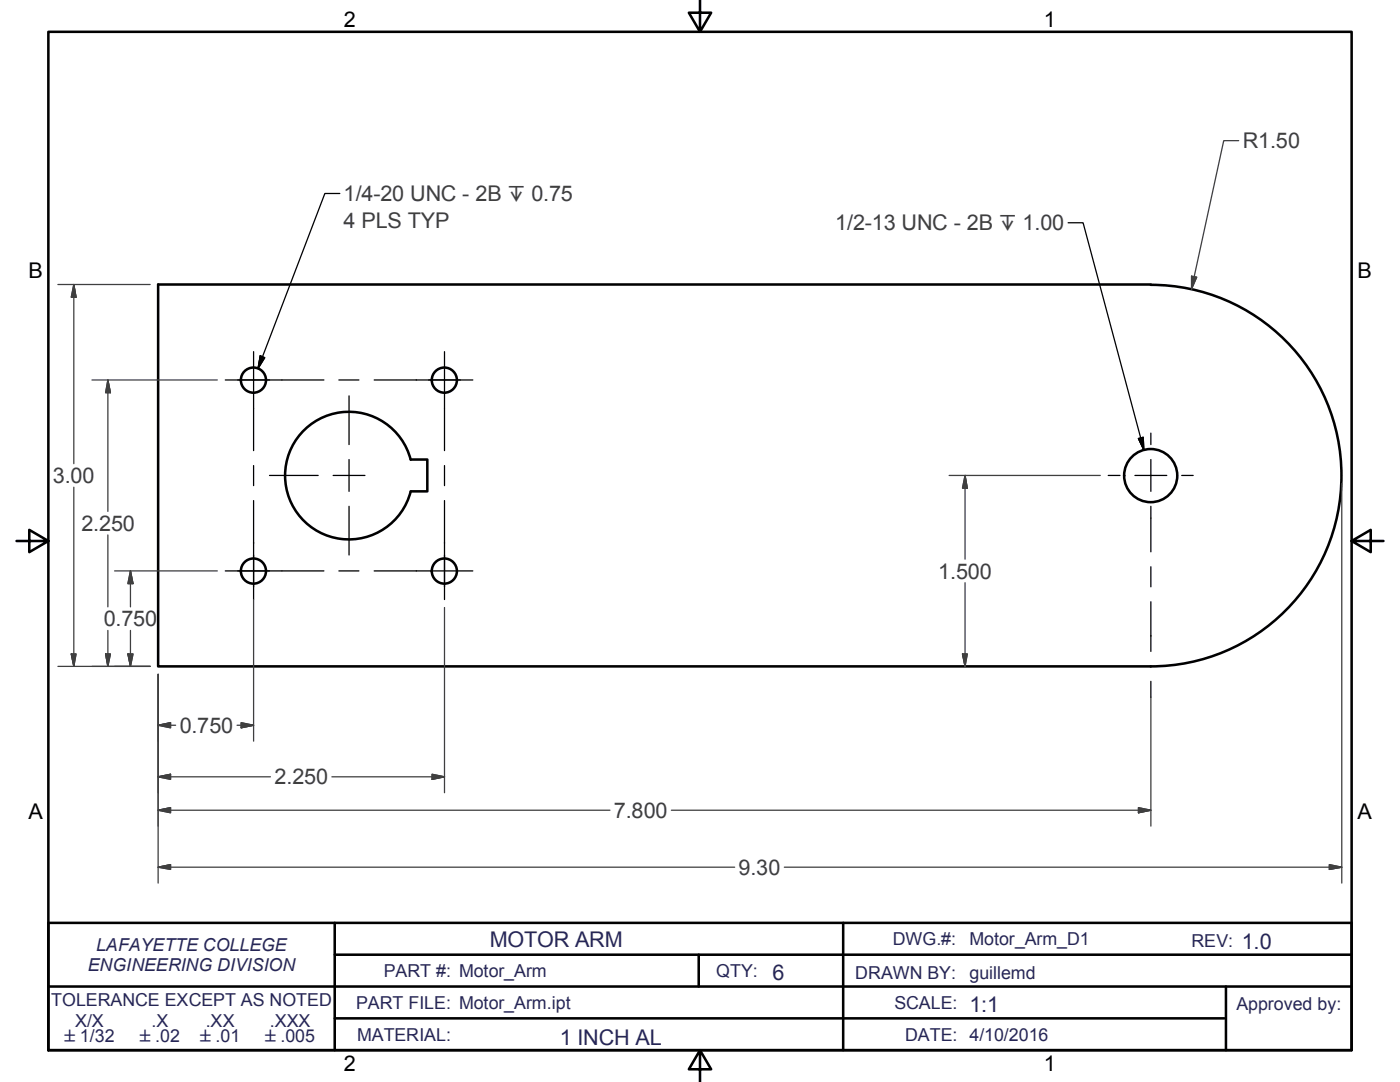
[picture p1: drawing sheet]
<svg xmlns="http://www.w3.org/2000/svg" width="279mm" height="216mm" viewBox="0 0 279 216" stroke-linecap="round" stroke-linejoin="round" font-family="sans-serif">
<!-- layer: Visible Edges(ANSI) -->
<g fill="none" stroke="#000" stroke-width=".51">
<path d="M229.7 56.8h-198.1v76.2h198a38.1 38.1 0 0 0 38.1-38.1 38.1 38.1 0 0 0-38-38.1M82 98h3.3v-6.3h-3.3a12.7 12.7 0 0 0-19.6-7.3 12.7 12.7 0 0 0 0 21 12.7 12.7 0 0 0 19.6-7.3"/>
<circle cx="50.6" cy="75.9" r="2.51"/>
<circle cx="88.7" cy="75.9" r="2.51"/>
<circle cx="229.6" cy="94.9" r="5.3"/>
<circle cx="50.6" cy="114" r="2.51"/>
<circle cx="88.7" cy="114" r="2.51"/>
</g>
<!-- layer: Border_0 -->
<path d="M9.7 6.3h260v203.2h-260zM139.7 0v6.3l-2.2-3.8h4.4l-2.2 3.8M3.3 107.9h6.4l-3.9-2.2v4.5l3.9-2.3M269.7 107.9l3.9 2.3v-4.5l-3.9 2.2h6.4M139.7 209.5l2.2 3.9h-4.4l2.2-3.9v6.4" fill="none" stroke="#000" stroke-width=".51"/>
<!-- layer: Sketch Geometry(ANSI) -->
<path d="M9.7 196.8h260M9.7 184.1h260v25.4h-260zM66.8 190.5h202.9M66.8 184.1v25.4M139.4 190.5v6.3M168.3 184.1v25.4M244.7 196.8v12.7M66.8 203.2h177.5" fill="none" stroke="#000" stroke-width=".51"/>
<!-- layer: Center Mark(ANSI) -->
<g fill="none" stroke="#000" stroke-width=".25">
<path d="M47.4 75.8h6.4M69.7 79v9.7M85.5 75.8h6.4M53.8 94.9h9.7M66.5 94.9h6.3M69.7 91.7v6.3M221.2 94.9h2.3M226.5 94.9h6.4M235.8 94.9h2.3M47.4 113.9h6.4M50.6 110.7v6.4M69.7 101v9.7"/>
<path d="M88.7 110.7v6.4"/>
</g>
<!-- layer: Symbols(ANSI) -->
<path d="M67.8 38.6h-3l-13.3 34.9M213.2 44.4h3l12.1 45.4M51.9 71l.9 .4-1.3 2.1zM227.2 87.5l1-.3 .1 2.6z" fill="none" stroke="#000" stroke-width=".25"/>
<path d="M51.9 71l-.4 2.5zM51.9 71l.9 .4-1.3 2.1zM227.2 87.5l1.1 2.3zM227.2 87.5l1-.3 .1 2.6z" fill="#000" stroke="#000" stroke-width=".25"/>
<!-- layer: Dimensions(ANSI) -->
<g fill="none" stroke="#3f3f3f" stroke-width=".25">
<path d="M247.2 28.1h-3l-6.4 29.6M11.6 56.8h18.4M14.7 56.8l.5 2.5h-1zM14.7 56.8v35.7M237.8 55.1l1 .2-1 2.4zM18.4 75.8h25M21.5 75.8l.5 2.6h-.9zM21.5 75.8v26.2M14.7 97.2v35.8M189.4 94.9h30.2M192.6 94.9l.4 2.5h-.9zM192.6 94.9v16.7"/>
<path d="M267.8 96.5v79.7M21.5 106.7v14.4M22.9 113.9h20.5M26 113.9l.5 2.6h-1zM26 113.9v7.2M50.6 119.6v28.3M192.6 116.3v16.7M11.6 133h18.4M14.2 130.5h1l-.5 2.5zM21.1 130.5h.9l-.5 2.5zM21.5 125.8v7.2M25.5 130.5h1l-.5 2.5z"/>
<path d="M26 125.8v7.2M31.6 134.6v41.6M88.7 121.2v37M192.1 130.5h.9l-.4 2.5zM229.7 139.1v25.7M31.6 144.7l2.4-.5v1zM31.6 155l2.4-.5v1zM31.6 144.7h3.5M31.6 155h22.4M47.3 144.7h3.3M48.1 144.2l2.5 .5-2.5 .5zM66.2 155h22.5"/>
<path d="M86.2 154.5l2.5 .5-2.5 .5zM31.6 173l2.4-.5v1zM31.6 161.7l2.4-.5v1zM31.6 173h115M31.6 161.7h90.1M134 161.7h95.7M156.5 173h111.3M227.2 161.2l2.5 .5-2.5 .5zM265.3 172.5l2.5 .5-2.5 .5z"/>
</g>
<g fill="#3f3f3f" stroke="#3f3f3f" stroke-width=".25">
<path d="M14.7 56.8l.5 2.5z"/>
<path d="M14.7 56.8l.5 2.5h-1z"/>
<path d="M14.2 130.5l.5 2.5z"/>
<path d="M14.2 130.5h1l-.5 2.5z"/>
<path d="M31.6 173l2.4-.5z"/>
<path d="M31.6 173l2.4-.5v1z"/>
<path d="M265.3 173.5l2.5-.5z"/>
<path d="M265.3 172.5l2.5 .5-2.5 .5z"/>
<path d="M31.6 161.7l2.4-.5z"/>
<path d="M31.6 161.7l2.4-.5v1z"/>
<path d="M227.2 162.2l2.5-.5z"/>
<path d="M227.2 161.2l2.5 .5-2.5 .5z"/>
<path d="M237.8 55.1v2.6z"/>
<path d="M237.8 55.1l1 .2-1 2.4z"/>
<path d="M25.5 130.5l.5 2.5z"/>
<path d="M25.5 130.5h1l-.5 2.5z"/>
<path d="M26 113.9l.5 2.6z"/>
<path d="M26 113.9l.5 2.6h-1z"/>
<path d="M21.1 130.5l.4 2.5z"/>
<path d="M21.1 130.5h.9l-.5 2.5z"/>
<path d="M21.5 75.8l.5 2.6z"/>
<path d="M21.5 75.8l.5 2.6h-.9z"/>
<path d="M31.6 144.7l2.4-.5z"/>
<path d="M31.6 144.7l2.4-.5v1z"/>
<path d="M48.1 145.2l2.5-.5z"/>
<path d="M48.1 144.2l2.5 .5-2.5 .5z"/>
<path d="M86.2 155.5l2.5-.5z"/>
<path d="M86.2 154.5l2.5 .5-2.5 .5z"/>
<path d="M31.6 155l2.4-.5z"/>
<path d="M31.6 155l2.4-.5v1z"/>
<path d="M192.1 130.5l.5 2.5z"/>
<path d="M192.1 130.5h.9l-.4 2.5z"/>
<path d="M192.6 94.9l.4 2.5z"/>
<path d="M192.6 94.9l.4 2.5h-.9z"/>
</g>
<!-- layer: Centerline(ANSI) -->
<g fill="none" stroke="#000" stroke-width=".25">
<path d="M45 75.8h19.6M50.6 70.2v19.7M67.6 75.8h4M74.7 75.8h19.7M88.7 70.2v19.7M50.6 92.9v4M50.6 99.9v19.7M88.7 92.9v4M88.7 99.9v19.7M229.7 86.4v2.3M229.7 91.7v6.3M45 113.9h19.6"/>
<path d="M67.6 113.9h4M74.7 113.9h19.7M229.7 101v9.1M229.7 113.1v4M229.7 120.1v9.9M229.7 136v3.1"/>
</g>
<g font-size="4.3">
<text x="68.6" y="5.3">2</text>
<text x="208.3" y="5.3">1</text>
<text x="5.7" y="55.5">B</text>
<text x="270.9" y="55.5">B</text>
<text x="5.7" y="163.4">A</text>
<text x="270.9" y="163.4">A</text>
<text x="68.6" y="213.6">2</text>
<text x="208.3" y="213.6">1</text>
</g>
<g font-size="4.3" fill="#3f3f3f">
<text x="248" y="29.6">R1.50</text>
<text x="68.6" y="40.1">1/4-20 UNC - 2B ↧ 0.75</text>
<text x="68.6" y="45.5">4 PLS TYP</text>
<text x="166.7" y="46">1/2-13 UNC - 2B ↧ 1.00</text>
<text x="10.5" y="96.4">3.00</text>
<text x="16.3" y="105.9">2.250</text>
<text x="187.3" y="115.4">1.500</text>
<text x="20.7" y="125">0.750</text>
<text x="35.9" y="146.2">0.750</text>
<text x="54.8" y="156.5">2.250</text>
<text x="122.5" y="163.2">7.800</text>
<text x="147.4" y="174.5">9.30</text>
</g>
<g font-size="4.3" fill="#262659">
<text x="97.7" y="189">MOTOR ARM</text>
<text x="247.8" y="189.4">1.0</text>
<text x="154.2" y="195.5">6</text>
<text x="193.5" y="201.9">1:1</text>
<text x="111.7" y="208.5">1 INCH AL</text>
</g>
<g font-size="3.6" fill="#262659">
<text x="19.2" y="189.8">LAFAYETTE COLLEGE</text>
<text x="178.2" y="188.5">DWG.#:</text>
<text x="193.5" y="188.5">Motor_Arm_D1</text>
<text x="237.8" y="188.9">REV:</text>
<text x="17.5" y="193.7">ENGINEERING DIVISION</text>
<text x="76.6" y="195">PART #: Motor_Arm</text>
<text x="142.9" y="195">QTY:</text>
<text x="170.7" y="195.3">DRAWN BY:</text>
<text x="193.5" y="195.3">guillemd</text>
<text x="10.2" y="200.8">TOLERANCE EXCEPT AS NOTED</text>
<text x="71.1" y="201.3">PART FILE: Motor_Arm.ipt</text>
<text x="178.5" y="201.4">SCALE:</text>
<text x="246.8" y="201.5">Approved by:</text>
<text x="15" y="204.9">X/X</text>
<text x="30.2" y="204.9">.X</text>
<text x="41.1" y="204.9">.XX</text>
<text x="53.8" y="204.9">.XXX</text>
<text x="71.2" y="207.6">MATERIAL:</text>
<text x="180.7" y="207.6">DATE: 4/10/2016</text>
</g>
<g font-size="3.3" fill="#262659">
<text x="12.9" y="208">±1/32</text>
<text x="27.9" y="207.9">±.02</text>
<text x="39.9" y="207.9">±.01</text>
<text x="52.9" y="207.9">±.005</text>
</g>
</svg>
